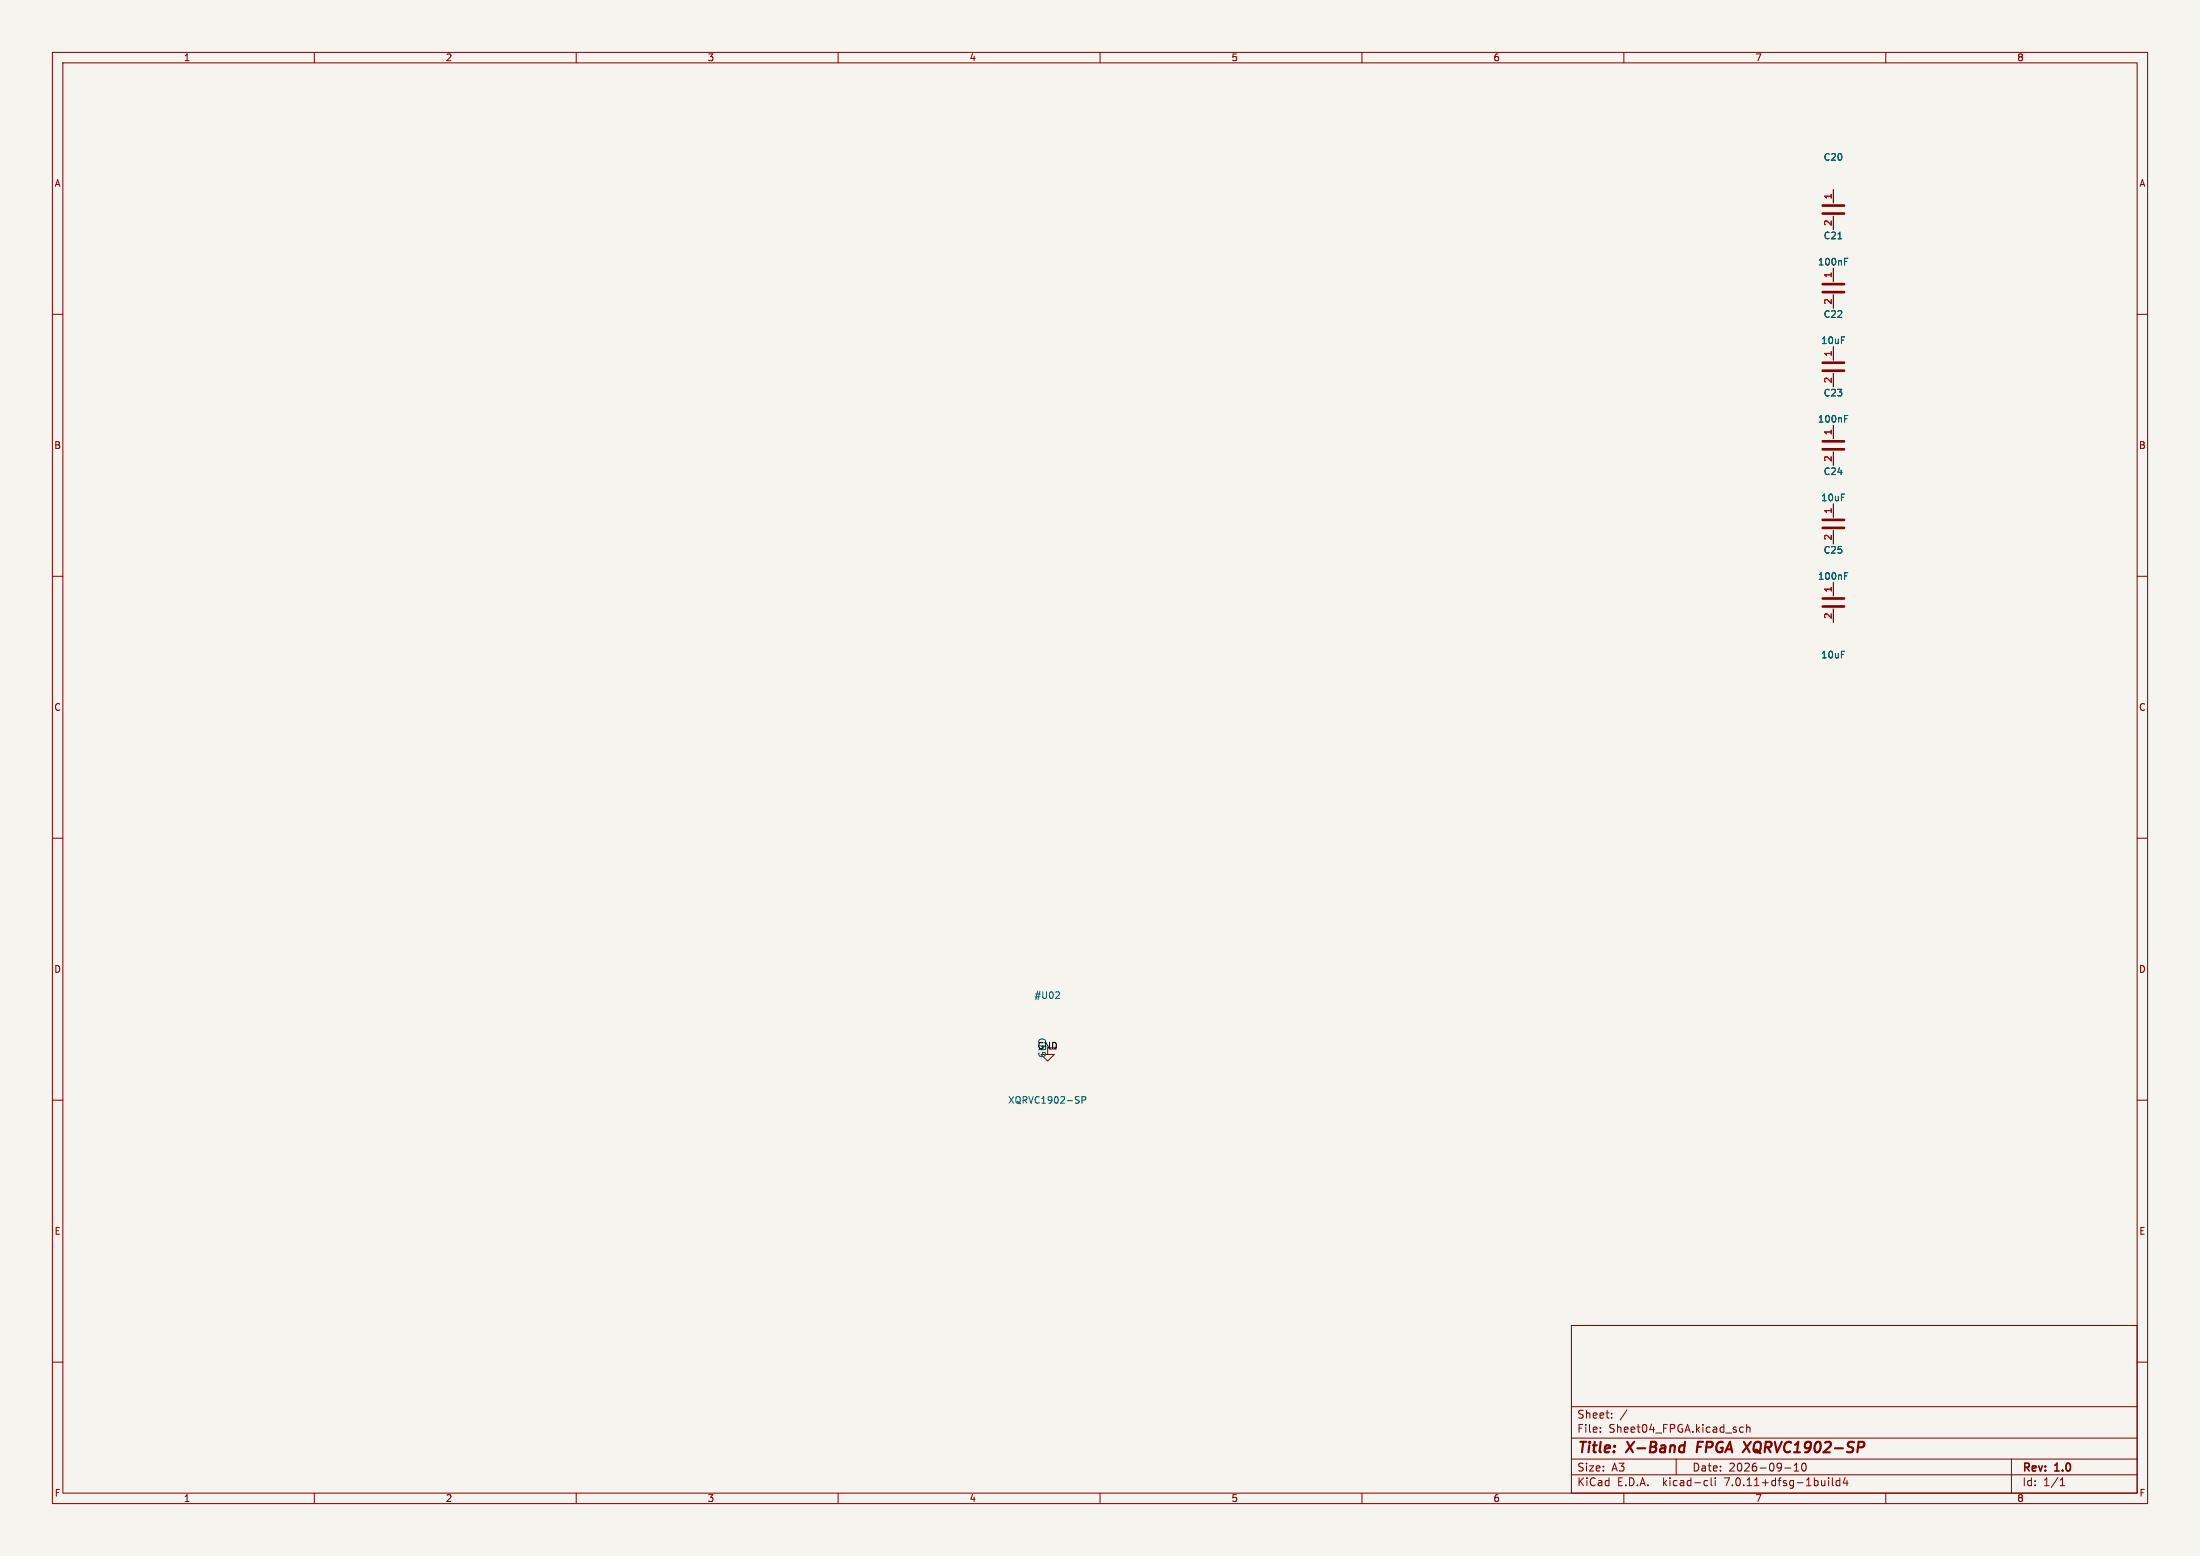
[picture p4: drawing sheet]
<svg xmlns="http://www.w3.org/2000/svg" width="420mm" height="297mm" viewBox="0 0 420 297" stroke-linecap="round" stroke-linejoin="round" font-family="sans-serif">
<path d="M0 0h420v297h-420z" fill="#f5f4ef" stroke="#f5f4ef" stroke-width=".19"/>
<g fill="none" stroke="#840000" stroke-width=".19">
<path d="M10 10h400v277h-400zM12 12h396v273h-396zM60 10v2M110 10v2M160 10v2M210 10v2M260 10v2M310 10v2M360 10v2M350 36.2v2.5M10 60h2M350 41.3v2.5"/>
<path d="M350 51.2v2.5M350 56.3v2.5M408 60h2M350 66.2v2.5M350 71.3v2.5M350 81.2v2.5M350 86.3v2.5M350 96.2v2.5M10 110h2M350 101.3v2.5M350 111.2v2.5M350 116.3v2.5"/>
<path d="M408 110h2M10 160h2M408 160h2M10 210h2M200 200v1.3h1.3l-1.3 1.2-1.3-1.2h1.3M408 210h2M10 260h2M300 253h108v32h-108zM408 260h2M300 278.5h108M300 274.5h108M300 268.5h108"/>
<path d="M305.5 273.2v.2M305.5 272.5v.1M307.7 270.5v.2M307.7 269.8v.1M310.6 269.1l-1.3 1.9M320 278.5v3M332.2 273.2l.2 .2 .4-.1M332.8 272.5l-.4-.1-.2 .1M333.4 272.5l.3-.1 .3 .1 .1 .9M333.4 271.9v1.5M342.5 279.7l.4-.4v1.5M344.2 279.4l.1-.1a.8 .8 0 0 1 .5 .7 .8 .8 0 0 1-.5 .8 1 1 0 0 1-.1-1.4z"/>
<path d="M384 278.5v6.5M60 285v2M110 285v2M160 285v2M210 285v2M260 285v2M300 281.5h108M310 285v2M325.6 282.6l.4 .1M326 283.5l-.4 .1M326.7 282.1v1.3l.2 .2M327.4 282.1v.1"/>
<path d="M327.4 282.6v1M340.7 280.2h1.2M342.5 280.8h.9M349.1 282.1v.1M349.1 282.6v1M349.8 282.1v1.3l.2 .2M351.2 282.7l-.4-.1-.3 .3 .2 .6h.5M351.2 282.1v1.5M352.2 282l-.3 1.1h.9M352.6 282.6v1M360 285v2M393.3 283.6h.9"/>
<path d="M393.3 282.5l.4-.4v1.5"/>
</g>
<path d="M321.7 275.2l-.3 2M324.2 275.2l-.3 2M332.9 275.2l1.1 2M334.3 275.2l-1.6 2" fill="none" stroke="#840000" stroke-width=".4"/>
<path d="M348 39.2h4M348 40.8h4M348 55.8h4M348 54.2h4M348 70.8h4M348 69.2h4M348 85.8h4M348 84.2h4M348 99.2h4M348 100.8h4M348 115.8h4M348 114.2h4" fill="none" stroke="#840000" stroke-width=".51"/>
<path d="M350.9 45.6h.7M352.1 49.9h.5M352.1 49.3h.7M352.1 79.9h.5M352.1 79.3h.7M352.1 109.9h.5M352.1 109.3h.7M202.1 189.4l.2 .2-.1 .3-.7 .7h.8M206.6 210l.6-.1 .1-.2-.1-.3-.6-.1v1.3" fill="none" stroke="#006464" stroke-width=".19"/>
<g font-size="2.8" fill="#840000">
<text x="301" y="277.9">Title:</text>
<text x="310.6" y="277.9">X-Band</text>
<text x="324.8" y="277.9">FPGA</text>
<text x="334.5" y="277.9">XQRVC1902-SP</text>
</g>
<g font-size="2.1" fill="#840000">
<text x="301" y="273.7">File:</text>
<text x="301" y="271">Sheet:</text>
<text x="307.1" y="273.7">Sheet04_FPGA.kicad_sch</text>
<text x="301" y="281.1">Size:</text>
<text x="307.6" y="281.1">A3</text>
<text x="323" y="281.1">Date:</text>
<text x="330" y="281.1">2026-09-10</text>
<text x="386" y="281.3">Rev:</text>
<text x="392.4" y="281.3">1.0</text>
<text x="301" y="283.9">KiCad</text>
<text x="308.7" y="283.9">E.D.A.</text>
<text x="317.6" y="283.9">kicad-cli</text>
<text x="329.5" y="283.9">7.0.11+dfsg-1build4</text>
<text x="386" y="283.9">Id:</text>
<text x="390.1" y="283.9">1/1</text>
</g>
<g font-size="1.8" fill="#840000">
<text x="35" y="11.9">1</text>
<text x="85" y="11.9">2</text>
<text x="135" y="11.9">3</text>
<text x="185" y="11.9">4</text>
<text x="235" y="11.9">5</text>
<text x="285" y="11.9">6</text>
<text x="335" y="11.9">7</text>
<text x="385" y="11.9">8</text>
<text x="10.3" y="35.9">A</text>
<text x="408.3" y="35.9">A</text>
<text x="10.3" y="85.9">B</text>
<text x="408.2" y="85.9">B</text>
<text x="10.3" y="135.9">C</text>
<text x="408.2" y="135.9">C</text>
<text x="10.3" y="185.9">D</text>
<text x="408.2" y="185.9">D</text>
<text x="10.3" y="235.9">E</text>
<text x="408.3" y="235.9">E</text>
<text x="10.3" y="285.9">F</text>
<text x="35" y="286.9">1</text>
<text x="85" y="286.9">2</text>
<text x="135" y="286.9">3</text>
<text x="185" y="286.9">4</text>
<text x="235" y="286.9">5</text>
<text x="285" y="286.9">6</text>
<text x="335" y="286.9">7</text>
<text x="385" y="286.9">8</text>
<text x="408.3" y="285.9">F</text>
</g>
<g font-size="1.8" fill="#006464">
<text x="348.1" y="30.9">C20</text>
<text x="348.1" y="45.9">C21</text>
<text x="347" y="50.9">100nF</text>
<text x="347.6" y="65.9">10uF</text>
<text x="348.1" y="60.9">C22</text>
<text x="348.1" y="75.9">C23</text>
<text x="347" y="80.9">100nF</text>
<text x="347.6" y="95.9">10uF</text>
<text x="348.1" y="90.9">C24</text>
<text x="348.1" y="105.9">C25</text>
<text x="347" y="110.9">100nF</text>
<text x="347.6" y="125.9">10uF</text>
<text x="197.4" y="190.9">#U02</text>
<text x="199.7" y="202" transform="rotate(-90 199.7 202)">GND</text>
<text x="192.4" y="210.9">XQRVC1902-SP</text>
</g>
<g font-size="1.8" fill="#a90000">
<text x="349.7" y="38.2" transform="rotate(-90 349.7 38.2)">1</text>
<text x="349.7" y="43.2" transform="rotate(-90 349.7 43.2)">2</text>
<text x="349.7" y="53.2" transform="rotate(-90 349.7 53.2)">1</text>
<text x="349.7" y="58.2" transform="rotate(-90 349.7 58.2)">2</text>
<text x="349.7" y="68.2" transform="rotate(-90 349.7 68.2)">1</text>
<text x="349.7" y="73.2" transform="rotate(-90 349.7 73.2)">2</text>
<text x="349.7" y="83.2" transform="rotate(-90 349.7 83.2)">1</text>
<text x="349.7" y="88.2" transform="rotate(-90 349.7 88.2)">2</text>
<text x="349.7" y="98.2" transform="rotate(-90 349.7 98.2)">1</text>
<text x="349.7" y="103.2" transform="rotate(-90 349.7 103.2)">2</text>
<text x="349.7" y="113.2" transform="rotate(-90 349.7 113.2)">1</text>
<text x="349.7" y="118.2" transform="rotate(-90 349.7 118.2)">2</text>
</g>
<g font-size="1.8" fill="#0f0f0f">
<text x="198" y="200.5">GND</text>
<text x="202" y="200.7" transform="rotate(-90 202 200.7)">1</text>
</g>
</svg>
